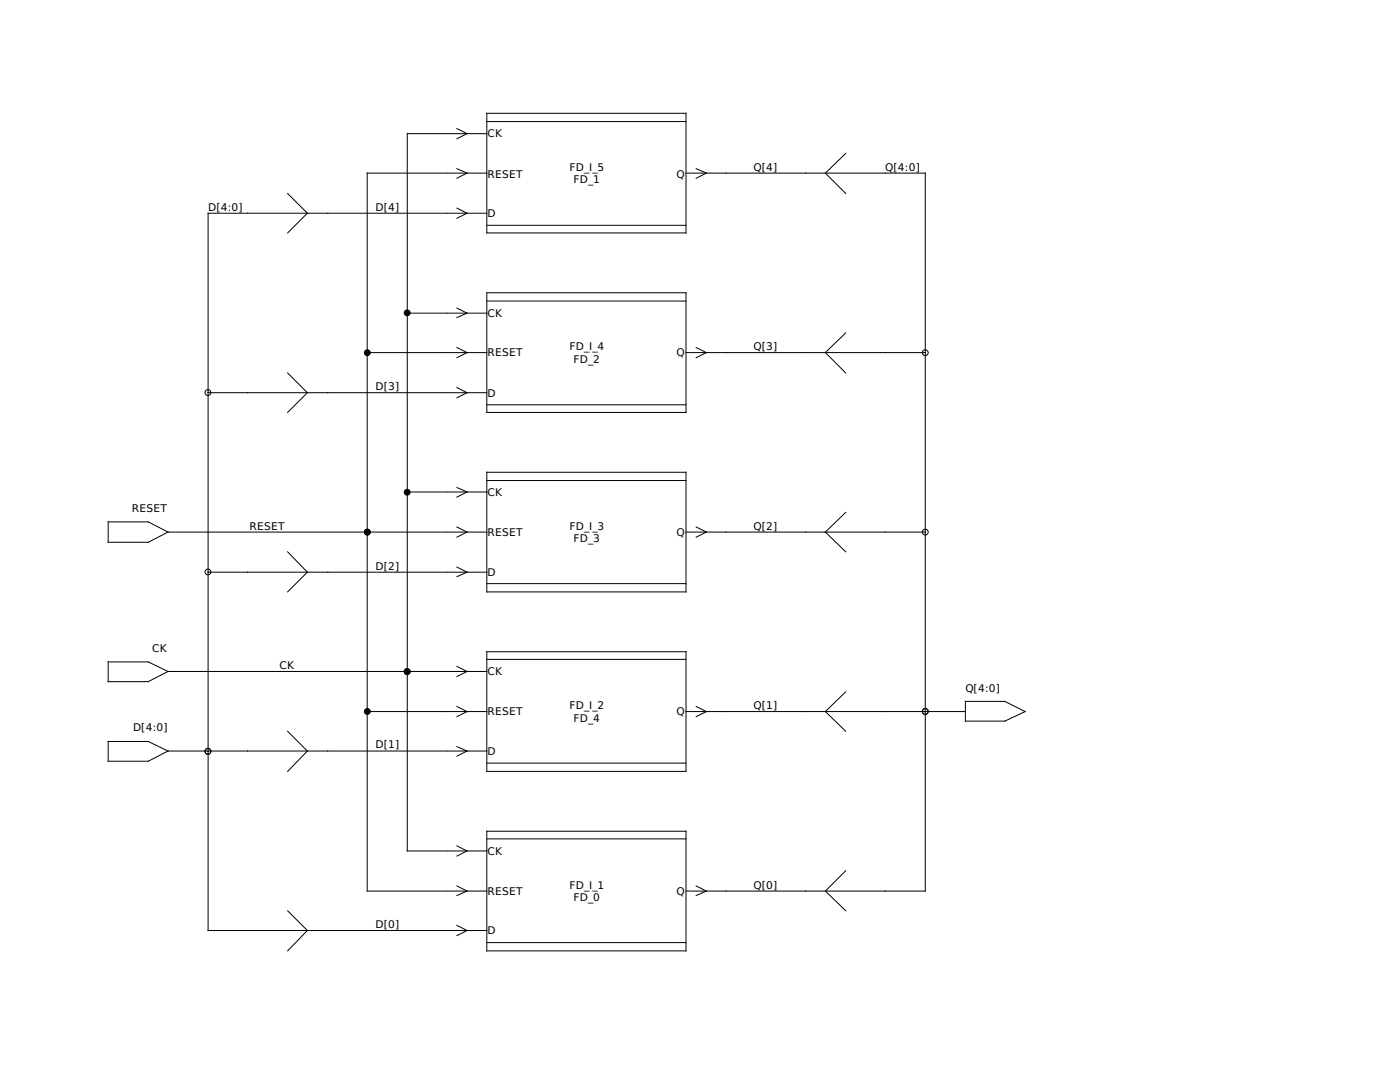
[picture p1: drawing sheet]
<svg xmlns="http://www.w3.org/2000/svg" width="279mm" height="216mm" viewBox="0 0 279 216" stroke-linecap="round" stroke-linejoin="round" font-family="sans-serif">
<g fill="none" stroke="#000" stroke-width=".2">
<path d="M57.4 38.6l3.9 3.9-3.9 4M89.2 34.5h-15.9v143.3h15.9M89.2 26.7h-7.9v143.1h7.9M89.3 34.5h7.9M89.3 26.7h7.9M91.2 25.7l2 1-2 1M91.2 33.7l2 .8-2 1.1M97.2 22.6h39.7v23.9h-39.7zM97.2 24.3h39.7M136.9 34.5h47.8v143.3h-47.8M138.9 33.7l2.1 .8-2.1 1.1M168.8 30.6l-4.1 3.9 4.1 4.1"/>
<path d="M89.2 42.5h-47.7v143.2h47.7M89.3 42.5h7.9M91.2 41.5l2 1-2 1.1M97.2 58.4h39.7v23.9h-39.7zM97.2 45h39.7M41.5 78.4h47.7M57.4 74.4l3.9 4-3.9 3.9M73.3 70.4h15.9M81.3 62.5h7.9M89.3 78.4h7.9M89.3 70.4h7.9M89.3 62.5h7.9"/>
<path d="M91.2 61.5l2 1-2 .9M91.2 69.3l2 1.1-2 1M91.2 77.3l2 1.1-2 1M97.2 60.1h39.7M136.9 70.4h47.8M138.9 69.3l2.1 1.1-2.1 1M168.8 66.4l-4.1 4 4.1 4M81.3 98.2h7.9M89.3 98.2h7.9M91.2 97.3l2 .9-2 1M97.2 94.2h39.7v23.9h-39.7zM97.2 80.8h39.7"/>
<path d="M97.2 95.9h39.7M21.6 104.1h8l3.9 2.1-3.9 2h-8zM33.5 106.2h55.7M41.5 114.2h47.7M57.4 110.1l3.9 4.1-3.9 3.9M89.3 114.2h7.9M89.3 106.2h7.9M91.2 113.2l2 1-2 .9M91.2 105.2l2 1-2 1M97.2 116.5h39.7M136.9 106.2h47.8M138.9 105.2l2.1 1-2.1 1"/>
<path d="M168.8 102.2l-4.1 4 4.1 3.9M21.6 132.1h8l3.9 1.9-3.9 2h-8zM33.5 134h55.7M89.3 134h7.9M91.2 133l2 1-2 1M97.2 130h39.7v23.9h-39.7zM97.2 131.6h39.7M168.8 138l-4.1 4 4.1 3.9M192.7 140h7.8l4.1 2-4.1 1.9h-7.8zM21.6 148h8l3.9 1.9-3.9 2h-8zM33.5 149.9h55.7M57.4 145.9l3.9 4-3.9 4"/>
<path d="M73.3 142h15.9M89.3 149.9h7.9M89.3 142h7.9M91.2 149l2 .9-2 1M91.2 141l2 1-2 1M97.2 152.3h39.7M136.9 142h55.8M138.9 141l2.1 1-2.1 1M89.3 177.8h7.9M89.3 169.8h7.9M91.2 176.8l2 1-2 .9M91.2 168.8l2 1-2 1"/>
<path d="M97.2 165.9h39.7v23.8h-39.7zM97.2 167.4h39.7M138.9 176.8l2.1 1-2.1 .9M168.8 173.7l-4.1 4.1 4.1 3.9M57.4 181.7l3.9 4-3.9 4M89.3 185.7h7.9M91.2 184.7l2 1-2 1M97.2 188.1h39.7"/>
<circle cx="41.5" cy="78.3" r=".58"/>
<circle cx="184.7" cy="70.4" r=".58"/>
<circle cx="41.5" cy="114.1" r=".58"/>
<circle cx="184.7" cy="106.2" r=".58"/>
<circle cx="41.5" cy="149.9" r=".58"/>
<circle cx="184.7" cy="142" r=".58"/>
</g>
<g fill="#000" stroke="#000" stroke-width=".2">
<circle cx="73.3" cy="70.4" r=".58"/>
<circle cx="81.3" cy="62.4" r=".58"/>
<circle cx="81.3" cy="98.2" r=".58"/>
<circle cx="73.3" cy="106.2" r=".58"/>
<circle cx="81.3" cy="134" r=".58"/>
<circle cx="73.3" cy="142" r=".58"/>
</g>
<g font-size="2.1">
<text x="97.3" y="27.4">CK</text>
<text x="97.3" y="35.4">RESET</text>
<text x="113.7" y="34">FD_I_5</text>
<text x="135" y="35.4">Q</text>
<text x="150.4" y="34">Q[4]</text>
<text x="176.7" y="34">Q[4:0]</text>
<text x="114.4" y="36.6">FD_1</text>
<text x="41.5" y="42">D[4:0]</text>
<text x="74.9" y="42">D[4]</text>
<text x="97.3" y="43.3">D</text>
<text x="97.3" y="63.2">CK</text>
<text x="97.3" y="71.1">RESET</text>
<text x="113.7" y="69.8">FD_I_4</text>
<text x="135" y="71.1">Q</text>
<text x="150.4" y="69.8">Q[3]</text>
<text x="74.9" y="77.9">D[3]</text>
<text x="114.4" y="72.4">FD_2</text>
<text x="97.3" y="79.1">D</text>
<text x="97.3" y="99.1">CK</text>
<text x="26.3" y="102.2">RESET</text>
<text x="49.8" y="105.7">RESET</text>
<text x="97.3" y="106.9">RESET</text>
<text x="113.7" y="105.7">FD_I_3</text>
<text x="135" y="106.9">Q</text>
<text x="150.4" y="105.7">Q[2]</text>
<text x="74.9" y="113.7">D[2]</text>
<text x="114.4" y="108.2">FD_3</text>
<text x="97.3" y="114.9">D</text>
<text x="30.4" y="130">CK</text>
<text x="55.8" y="133.5">CK</text>
<text x="97.3" y="134.7">CK</text>
<text x="97.3" y="142.7">RESET</text>
<text x="113.7" y="141.5">FD_I_2</text>
<text x="135" y="142.7">Q</text>
<text x="150.4" y="141.5">Q[1]</text>
<text x="192.7" y="138">Q[4:0]</text>
<text x="26.5" y="145.9">D[4:0]</text>
<text x="74.9" y="149.4">D[1]</text>
<text x="114.4" y="144">FD_4</text>
<text x="97.3" y="150.7">D</text>
<text x="97.3" y="170.6">CK</text>
<text x="97.3" y="178.6">RESET</text>
<text x="113.7" y="177.3">FD_I_1</text>
<text x="114.4" y="179.8">FD_0</text>
<text x="135" y="178.6">Q</text>
<text x="150.4" y="177.3">Q[0]</text>
<text x="74.9" y="185.2">D[0]</text>
<text x="97.3" y="186.4">D</text>
</g>
</svg>
